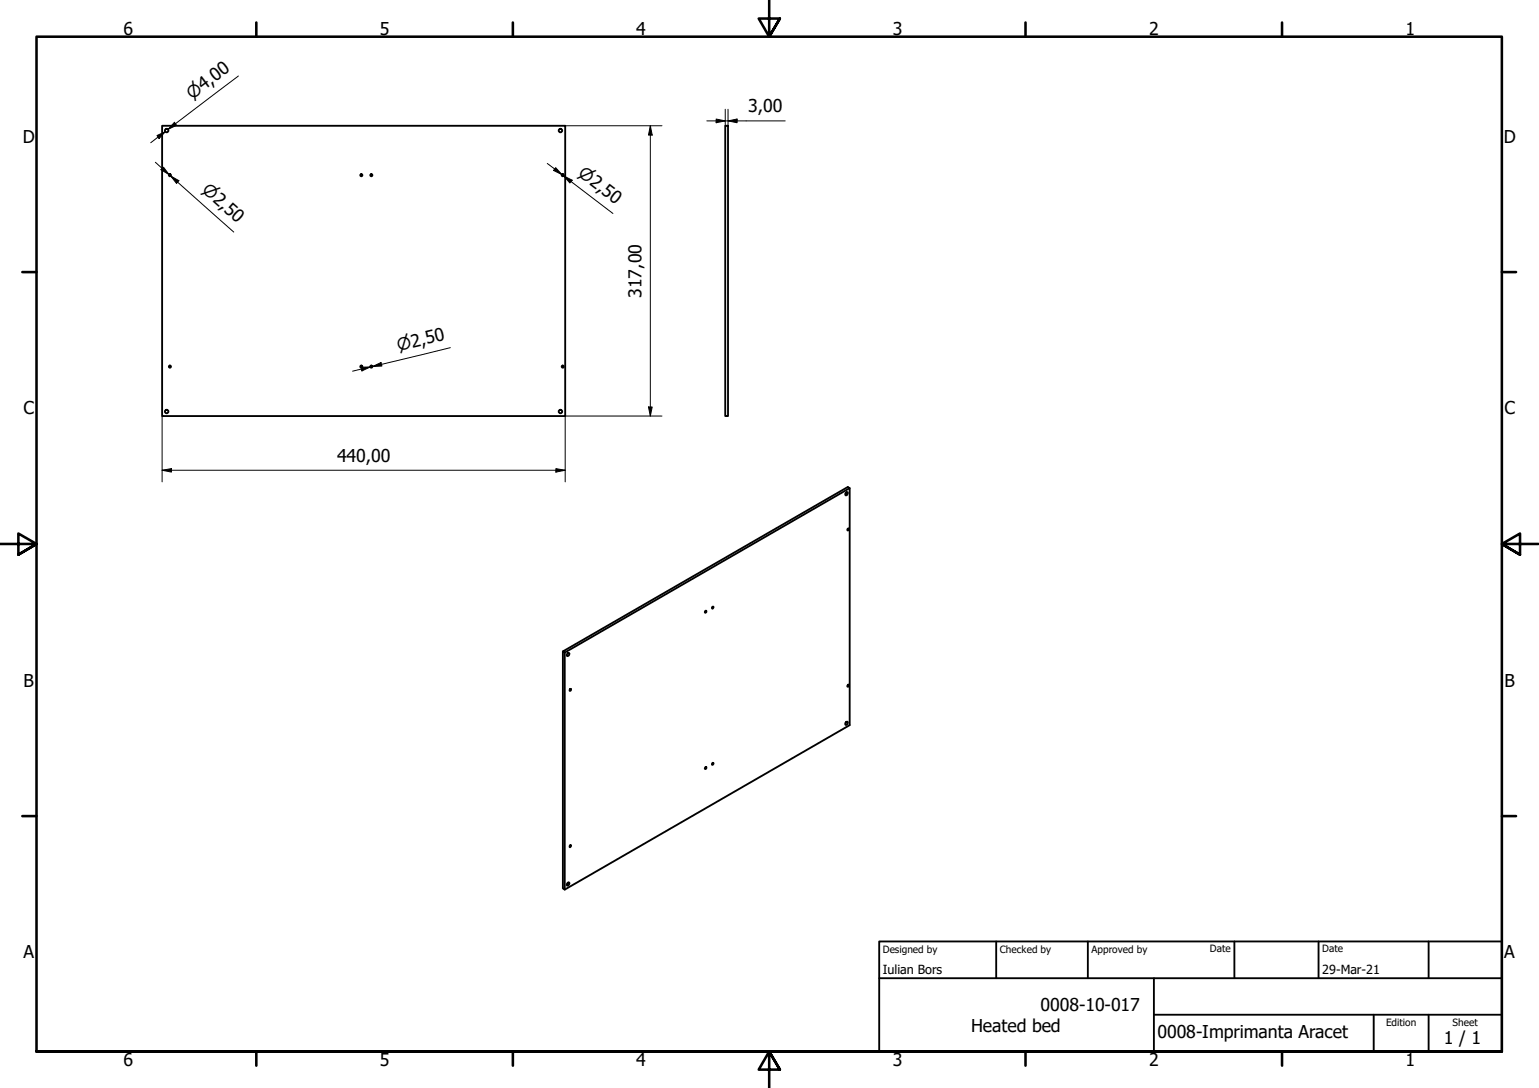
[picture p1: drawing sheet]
<svg xmlns="http://www.w3.org/2000/svg" width="420mm" height="297mm" viewBox="0 0 420 297" stroke-linecap="round" stroke-linejoin="round" font-family="sans-serif">
<!-- layer: Visible (ISO) -->
<g fill="none" stroke="#000" stroke-width=".51">
<path d="M44.3 34.3h110v79.3h-110zM198 34.3h.8v79.3h-.8zM230.8 134.7l.5-.3a.43 .43 0 0 1 .1 .6 .43 .43 0 0 1-.6 .1zM232 133.3v64.7l-77.8 44.9-.5-.3v-64.8M154.2 178.2l77.8-44.9-.5-.3-77.8 44.8 .5 .4v64.7M154.8 178.5l.5-.3a.43 .43 0 0 1 .1 .7 .43 .43 0 0 1-.7 0zM192.7 166.7l.1 .4-.3 .2-.1-.2zM155.7 188.1h.2v.2l-.3 .3zM230.9 197.2l.4-.2a.43 .43 0 0 1 .1 .6 .43 .43 0 0 1-.6 .1zM231.5 186.9a.27 .27 0 0 1 .2 .4 .27 .27 0 0 1-.4 .1zM192.7 209.4h.1v.3l-.3 .3-.1-.2zM194.6 208.3a.27 .27 0 0 1 .1 .3 .27 .27 0 0 1-.3 .2z"/>
<path d="M155.7 230.7h.2v.3l-.3 .3zM155.1 241l.2-.1a.43 .43 0 0 1 0 .6 .43 .43 0 0 1-.6 .1z"/>
<circle cx="45.5" cy="35.6" r=".48"/>
<circle cx="153" cy="35.6" r=".48"/>
<circle cx="46.4" cy="47.8" r=".29"/>
<circle cx="98.6" cy="47.8" r=".29"/>
<circle cx="101.4" cy="47.8" r=".29"/>
<circle cx="153.6" cy="47.8" r=".29"/>
<circle cx="45.5" cy="112.3" r=".48"/>
<circle cx="46.4" cy="100.1" r=".29"/>
<circle cx="98.6" cy="100.1" r=".29"/>
<circle cx="101.4" cy="100.1" r=".29"/>
<circle cx="153" cy="112.3" r=".48"/>
<circle cx="153.6" cy="100.1" r=".29"/>
<circle cx="231.5" cy="144.6" r=".25"/>
<circle cx="194.5" cy="165.9" r=".25"/>
</g>
<!-- layer: Border (ISO) -->
<g fill="none" stroke="#000" stroke-width=".7">
<path d="M70 6.1v3.9M140 6.1v3.9M210 0v10l-2.9-4.9h5.8l-2.9 4.9 2.9-4.9M280 6.1v3.9M350 6.1v3.9M6.1 74.3h3.9M410 74.3h3.9M0 148.5h10l-5-2.8v5.7l5-2.9-5 2.9M420 148.5h-10l5-2.8v5.7l-5-2.9 5 2.9M6.1 222.8h3.9M410 222.8h3.9M10 287.1v-277.1h400v277.1h-400h400"/>
<path d="M70 287.1v3.8M140 287.1v3.8M212.9 292l-2.9-4.9 2.9 4.9h-5.8l2.9-4.9v9.9M280 287.1v3.8M350 287.1v3.8"/>
</g>
<!-- layer: Title (ISO) -->
<path d="M240 257h170v30.1h-170zM272 257v10.1M297 257v10.1M337 257v10.1M360 257v10.1M390 257v10.1M240 267.1h170M315 277h95M315 267.1v20M375 277v10.1M390 277v10.1" fill="none" stroke="#000" stroke-width=".51"/>
<!-- layer: Dimension (ISO) -->
<g fill="none" stroke="#000" stroke-width=".27">
<path d="M42.9 37l2.2-1.1-1.7 1.9zM45.1 35.9l-4 3.1M47.6 33.4l.6 .8-2.3 1.1zM65.1 20.8l-19.2 14.5 2-1.5M154.3 34.3h26.4M177.5 34.3l.6 2.6h-1.1zM177.5 34.3v79.3M193 33h21.4M195.5 32.5l2.5 .5-2.5 .5zM198 29.8v4.5M198.8 33l2.4-.5v1zM198.8 29.8v4.5"/>
<path d="M42.4 44.3l3.8 3.4M43.9 46.3l.7-.7 1.6 2.1zM46.6 48.1l2.2 1.2-.6 .8zM48.5 49.7l-1.9-1.6 17.2 15.3M149.4 44.6l4 3.1M151.7 45.8l1.7 1.9-2.3-1.2zM153.9 48.1l2.3 1.1-.6 .8zM155.9 49.6l-2-1.5 13.4 10.2M122.9 94.9l-21.2 5.2 2.4-.7M44.3 113.6v18M98.6 100.3l2.5-.1-2.3 1.1zM101.1 100.2l-4.8 1.1"/>
<path d="M101.7 100.1l2.3-1.1 .3 .9zM177 111.1h1.1l-.6 2.5zM180.7 113.6h-26.4v18M44.3 128.4l2.5-.5v1zM44.3 128.4h110M151.8 127.9l2.5 .5-2.5 .5z"/>
</g>
<g fill="#000">
<path d="M42.9 37l2.2-1.1-1.7 1.9z" fill-rule="evenodd"/>
<path d="M47.6 33.4l.6 .8-2.3 1.1z" fill-rule="evenodd"/>
<path d="M177.5 34.3l.6 2.6h-1.1z" fill-rule="evenodd"/>
<path d="M195.5 32.5l2.5 .5-2.5 .5z" fill-rule="evenodd"/>
<path d="M198.8 33l2.4-.5v1z" fill-rule="evenodd"/>
<path d="M43.9 46.3l.7-.7 1.6 2.1z" fill-rule="evenodd"/>
<path d="M46.6 48.1l2.2 1.2-.6 .8z" fill-rule="evenodd"/>
<path d="M151.7 45.8l1.7 1.9-2.3-1.2z" fill-rule="evenodd"/>
<path d="M153.9 48.1l2.3 1.1-.6 .8z" fill-rule="evenodd"/>
<path d="M101.7 100.1l2.3-1.1 .3 .9z" fill-rule="evenodd"/>
<path d="M98.6 100.3l2.5-.1-2.3 1.1z" fill-rule="evenodd"/>
<path d="M177 111.1h1.1l-.6 2.5z" fill-rule="evenodd"/>
<path d="M44.3 128.4l2.5-.5v1z" fill-rule="evenodd"/>
<path d="M151.8 127.9l2.5 .5-2.5 .5z" fill-rule="evenodd"/>
</g>
<g font-size="4.8">
<text x="33.7" y="9.6">6</text>
<text x="103.7" y="9.6">5</text>
<text x="173.7" y="9.6">4</text>
<text x="243.7" y="9.6">3</text>
<text x="313.7" y="9.6">2</text>
<text x="383.7" y="9.6">1</text>
<text x="204.3" y="30.6">3,00</text>
<text x="6.2" y="38.9">D</text>
<text x="410.5" y="38.9">D</text>
<text x="175.1" y="81.3" transform="rotate(-90 175.1 81.3)">317,00</text>
<text x="6.4" y="113.1">C</text>
<text x="410.7" y="113.1">C</text>
<text x="92" y="126">440,00</text>
<text x="6.4" y="187.4">B</text>
<text x="410.7" y="187.4">B</text>
<text x="6.4" y="261.7">A</text>
<text x="410.7" y="261.7">A</text>
<text x="284.1" y="276">0008-10-017</text>
<text x="265.1" y="281.7">Heated bed</text>
<text x="316" y="283.3">0008-Imprimanta Aracet</text>
<text x="394.2" y="285">1 / 1</text>
<text x="33.7" y="290.9">6</text>
<text x="103.7" y="290.9">5</text>
<text x="173.7" y="290.9">4</text>
<text x="243.7" y="290.9">3</text>
<text x="313.7" y="290.9">2</text>
<text x="383.7" y="290.9">1</text>
</g>
<g font-size="4.6">
<text x="52.5" y="27.3" transform="rotate(-37 52.5 27.3)">⌀4,00</text>
<text x="157.6" y="47.9" transform="rotate(37 157.6 47.9)">⌀2,50</text>
<text x="54.9" y="52.2" transform="rotate(42 54.9 52.2)">⌀2,50</text>
<text x="108.8" y="95.9" transform="rotate(-13 108.8 95.9)">⌀2,50</text>
</g>
<g font-size="3.4">
<text x="241" y="266">Iulian Bors</text>
<text x="361" y="266">29-Mar-21</text>
</g>
<g font-size="2.7">
<text x="241" y="260.1">Designed by</text>
<text x="273" y="260.1">Checked by</text>
<text x="298" y="260.1">Approved by</text>
<text x="330.3" y="260">Date</text>
<text x="361" y="260">Date</text>
<text x="378.4" y="280.1">Edition</text>
<text x="396.6" y="280.1">Sheet</text>
</g>
</svg>
